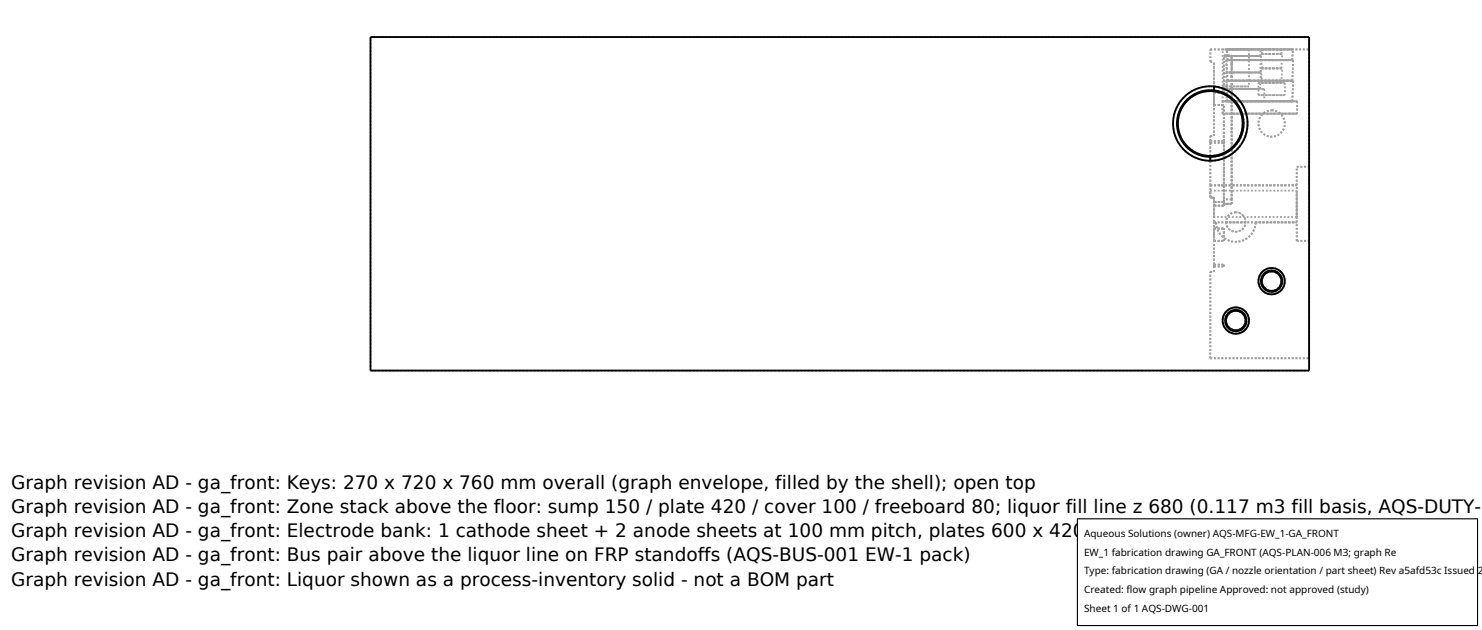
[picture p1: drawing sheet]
<svg xmlns="http://www.w3.org/2000/svg" width="212mm" height="90mm" viewBox="0 0 212 90" stroke-linecap="round" stroke-linejoin="round" font-family="sans-serif">
<g fill="none" stroke="#a0a0a0" stroke-width=".26" stroke-dasharray=".3 .3" stroke-linecap="butt">
<path d="M52.9 5.3h134.1M172.9 7.1h14.1M172.9 8.8v-1.7M172.9 8.8h.5M172.9 12.3h.5M172.9 12.3l-1.1 .1-1 .3-.8 .5-.9 .7-.6 .8-.5 .9-.3 1-.2 1 .2 1.1 .3 1 .5 .9 .6 .8 .9 .7 .8 .5 1 .3 1.1 .1M172.9 13l-.9 .1-.9 .3-.8 .4-.7 .6-.6 .7-.4 .7-.3 1-.1 .8 .1 .9 .3 .9 .4 .8 .6 .7 .7 .6 .8 .4 .9 .3 .9 .1 .8-.1 1-.3 .7-.4 .7-.6 .6-.7 .4-.8 .3-.9 .1-.9-.1-.8-.3-1-.4-.7-.6-.7-.7-.6-.7-.4-1-.3-.8-.1M172.9 19.4v3.6M172.9 19.4h.5M173.4 12.3v7.1M173.4 12.3v.7M173.4 12.9v.1"/>
<path d="M173.4 13v-.1M173.4 12.3v-3.5M173.4 19.4v-10.6M173.4 15v-1.8M173.4 15h1.4M173.4 13.2h1.4M173.4 13l-.5-.1M173.4 12.3l1 .2 .9 .4 .9 .6 .7 .7 .6 .9 .4 .9 .2 .9 .1 1-.2 1.1-.3 .9-.6 .9-.6 .7-.8 .7-1 .4-.9 .3-.9 .1M174.6 7.1h3.8M174.6 14.5h10.7M174.6 16.2v-1.7M174.6 16.2h10.7"/>
<path d="M174.6 12.3h3.8M174.6 12.3v-5.2M174.6 12.7h.6M174.6 14.5h.6M174.6 12.7v1.8M174.8 13.2v-5.3M174.8 7.9h1.1M175.1 8h.7M175.1 10.3h.7M175.2 7.1h4.8M175.2 8.6h9.5M175.2 11.5h9.5"/>
<path d="M175.2 12.7h-.6M175.2 14.5h-.6M175.2 12.7v1.8M175.2 8v-.9M175.2 8h4.8M175.2 10.3l-.1-2.3M175.2 10.3h4.8M175.2 12.7l-.1-2.4M175.2 12.7h4.8M175.2 7.1h9.4M175.3 8.6l-.1-1.5M175.3 8.6h9.3"/>
<path d="M175.3 11.5h9.3M175.3 11.5l-.1-2.9M175.3 14.5h9.3M175.3 14.5l-.1-3M175.8 8h-.7M175.8 10.3h-.7M175.9 8h-.1M175.9 8h4.2M175.9 9.2l-.1-1.2M175.9 9.2v-1.2M175.9 8v1.2M175.9 10.3h-.1"/>
<path d="M175.9 10.3h4.2M175.9 11.6l-.1-1.3M175.9 11.6v-1.3M175.9 10.3v1.3M175.9 12.7h-.7M175.9 12.7h4.7M175.9 14.5h4.7M175.9 12.7v1.8M175.9 14.5h-.7M175.9 8v-.1M175.9 10.3v-1.1M175.9 12.7v-1.1"/>
<path d="M178.4 7.1h-3.8M178.4 12.3h-3.8M178.4 7.1v5.2M179.7 11.8h3.8M179.7 13.6v-1.8M179.7 13.6h3.8M180 8h-4.8M180 10.3h-4.8M180 12.7h-4.8M180 8v-.9M180 10.3l.1-2.3M180 12.7l.1-2.4"/>
<path d="M180 7.1h-4.8M180.1 7.7h3M180.1 9.8h3M180.1 8h-4.2M180.1 10.3h-4.2M180.2 7.1h2.9M180.2 7.7v-.6M180.2 7.7h2.8M180.2 9.8h2.8M180.2 9.8l-.1-2.1M180.2 11.8h2.8M180.2 11.8l-.1-2"/>
<path d="M180.6 12.7h-4.7M180.6 14.5h-4.7M180.6 12.7v1.8M181.6 15.8l.7 .1 .7 .4 .4 .6 .1 .7-.1 .7-.4 .7-.7 .4-.6 .1-.7-.1-.6-.4-.5-.6-.2-.7 .2-.8 .4-.6 .6-.4 .7-.1M183 7.7h-2.8M183 9.8h-2.8M183 11.8h-2.8M183 7.7l.1-.6M183 9.8l.1-2.1M183 11.8l.1-2M183.1 7.1h-2.9M183.1 7.7h-3"/>
<path d="M183.1 9.8h-3M183.5 11.8h-3.8M183.5 13.6h-3.8M183.5 11.8v1.8M184.6 8.6h-9.3M184.6 11.5h-9.3M184.6 14.5h-9.3M184.6 8.6v-1.5M184.6 11.5l.1-2.9M184.6 14.5l.1-3M184.6 7.1h-9.4M184.7 8.6h-9.5"/>
<path d="M184.7 11.5h-9.5M185.3 14.5h-10.7M185.3 16.2h-10.7M185.3 14.5v1.7M172.9 28.2v-1M172.9 27.2v1M172.9 27.2h12.3M172.9 20.2h1.9M172.9 20.4h1.9M172.9 20.2v.2M172.9 22.3l-1-.1-.9-.2-.7-.5-.8-.6-.5-.7-.5-.8-.2-.8-.1-1 .1-.9 .2-.8 .5-.9 .5-.7 .8-.6 .7-.4 .9-.3 1-.1M172.9 22.4v-.1"/>
<path d="M172.9 22.3l.9-.1 .8-.3 .7-.3 .7-.6 .6-.6 .4-.8 .3-.7 .2-1-.1-.9-.1-.8-.4-.8-.5-.8-.7-.6-.7-.5-.7-.3-.9-.2M172.9 22.3v.1M172.9 22.4l.9-.1 .8-.2 .8-.4 .7-.6 .6-.6 .4-.8 .4-.8 .1-1v-.9l-.2-.8-.4-.9-.5-.8-.7-.6-.7-.5-.8-.3-.9-.2M172.9 22.3v.7M172.9 23l.9-.1 .9-.3 1-.4 .8-.7 .6-.7 .6-.9 .3-.9 .2-1.1-.1-1-.2-.9-.4-.9-.6-.9-.7-.7-.9-.6-.9-.4-1-.2M172.9 38.8h.5M172.9 26.5h12.3M172.9 28.2h.5M172.9 28.2v-1.7M172.9 26.5v-7.1M172.9 26.5v-3.5M173.4 28.2h-.5"/>
<path d="M173.4 28.8v-.6M173.4 29.4v1.6M173.4 31v-1.6M173.4 28.2v.6M173.4 38.8v-7.1M173.4 31.7h.3M173.4 28.2v3.5M173.4 31.7h11.8M173.4 28.8h1.4M173.4 29.4h1.4M173.4 29.4v-.6M173.4 34.4v-1.8"/>
<path d="M173.4 38.1v-.3M173.4 32.6h1.4M173.4 34.4h1.4M173.4 37.8h1.4M173.4 38.1h1.4M173.7 31.7l.2 1.1 .6 .9 1 .6 1 .2 1-.2 1-.6 .6-.9 .2-1.1M174.8 28.8h-1.4M174.8 28.8v-.3M174.8 29.4v-.3M174.8 29.4h-1.4M174.8 29.1v.3M174.8 28.5v.3"/>
<path d="M174.8 20.2v-5.2M174.8 20.4v-.2M174.8 29.1v-.3M174.8 29.1h1.1M174.8 28.8v-8.4M174.8 29.4v-.6M174.8 28.5v-8.1M174.8 34.4v-1.8M174.8 38.1v-.3M175.1 31.7l.1 .6 .3 .4 .5 .3 .5 .1 .5-.1 .4-.3 .4-.4 .1-.6M175.1 31.7h2.8M175.9 28.5h-1.1"/>
<path d="M175.9 29.1v-.6M175.9 29.1h-1.1M175.9 28.5v.6M175.9 29.1v-21.2M175.9 28.5v-14M176.5 30.3l-.6 .1-.4 .3-.3 .5-.1 .5 .1 .5 .3 .5 .4 .3 .6 .1 .6-.1 .4-.3 .3-.5 .1-.5-.1-.5-.3-.5-.4-.3-.6-.1M176.5 30.3l-.5 .1-.5 .3-.3 .5-.1 .5M177.9 31.7l-.1-.5-.3-.5-.4-.3-.6-.1M179.3 31.7h5.9M179.3 31.7l-.2 1.1-.6 .9-1 .6-1 .2-1-.2-1-.6-.6-.9-.2-1.1M181.6 38.3l.8 .1 .6 .4 .4 .6 .1 .7-.1 .7-.4 .7-.7 .4-.7 .1-.7-.1-.6-.4-.4-.6-.2-.7 .2-.7 .4-.7 .6-.4 .7-.1M181.6 38.3l-.7 .1-.6 .4-.4 .6-.2 .7 .2 .7 .4 .7 .6 .4 .7 .1 .7-.1 .7-.4 .4-.6 .1-.7-.1-.7-.4-.7-.6-.4-.8-.1"/>
<path d="M181.6 38.8l-.5 .1-.5 .3-.3 .4-.1 .5 .1 .5 .3 .5 .4 .3 .6 .1h.5l.4-.3 .4-.5 .1-.5-.1-.6-.3-.4-.5-.3-.5-.1M181.6 38.6l-.6 .2-.5 .3-.3 .5-.1 .6 .1 .6 .4 .5 .5 .3 .5 .1 .6-.2 .5-.3 .3-.5 .1-.6-.1-.6-.3-.5-.5-.3-.6-.1M185.2 27.2v3.8M185.2 31v-3.8M185.2 34.4v-2.7M185.2 31.7v-5.2M185.2 26.5v-2.7M185.2 34.4h1.8M185.2 23.8h1.8M185.2 31h-11.8M187 23.8v-16.7M52.9 52.9v-47.6"/>
<path d="M52.9 52.9h134.1M172.9 51.2h14.1M172.9 51.2v-12.4M176.5 43.9l.7 .1 .6 .5 .4 .5 .2 .7-.2 .8-.4 .6-.6 .4-.6 .2-.7-.1-.7-.4-.4-.7-.2-.7 .2-.8 .4-.5 .6-.5 .7-.1M176.5 43.9l-.7 .1-.6 .5-.4 .5-.2 .8 .2 .7 .4 .7 .7 .4 .7 .1 .6-.2 .6-.4 .4-.6 .2-.8-.2-.7-.4-.5-.6-.5-.7-.1M176.5 44.4l-.6 .1-.4 .3-.3 .4-.1 .6 .1 .5 .3 .4 .4 .3 .6 .2 .6-.2 .4-.3 .3-.4 .1-.5-.1-.6-.3-.4-.4-.3-.6-.1M176.5 44.3l-.6 .1-.5 .3-.3 .5-.1 .6 .1 .6 .4 .5 .5 .3 .5 .1 .6-.1 .5-.4 .3-.4 .1-.7-.1-.5-.3-.5-.5-.3-.6-.1M187 52.9v-47.6M187 51.2v-16.8"/>
</g>
<g fill="none" stroke="#000" stroke-width=".26">
<path d="M52.9 5.3h134.1v47.6h-134.1zM173.4 12.3v.6M172.9 22.4v.6"/>
<circle cx="172.9" cy="17.6" r="4.6"/>
<circle cx="172.9" cy="17.6" r="4.8"/>
<circle cx="172.9" cy="17.6" r="5.3"/>
<circle cx="176.5" cy="45.8" r="1.88"/>
<circle cx="176.5" cy="45.8" r="1.52"/>
<circle cx="176.5" cy="45.8" r="1.39"/>
<circle cx="181.6" cy="40.1" r="1.52"/>
<circle cx="181.6" cy="40.1" r="1.88"/>
<circle cx="181.6" cy="40.1" r="1.39"/>
</g>
<path d="M153.9 74.1h57.1v15.2h-57.1z" fill="#fff" stroke="#000" stroke-width=".16"/>
<g font-size="2.6">
<text x="1.6" y="69.8">Graph revision AD - ga_front: Keys: 270 x 720 x 760 mm overall (graph envelope, filled by the shell); open top</text>
<text x="1.6" y="73.3">Graph revision AD - ga_front: Zone stack above the floor: sump 150 / plate 420 / cover 100 / freeboard 80; liquor fill line z 680 (0.117 m3 fill basis, AQS-DUTY-</text>
<text x="1.6" y="76.7">Graph revision AD - ga_front: Electrode bank: 1 cathode sheet + 2 anode sheets at 100 mm pitch, plates 600 x 420 immersed</text>
<text x="1.6" y="80.2">Graph revision AD - ga_front: Bus pair above the liquor line on FRP standoffs (AQS-BUS-001 EW-1 pack)</text>
<text x="1.6" y="83.6">Graph revision AD - ga_front: Liquor shown as a process-inventory solid - not a BOM part</text>
</g>
<g font-size="1.4">
<text x="154.8" y="76.6">Aqueous Solutions (owner) AQS-MFG-EW_1-GA_FRONT</text>
<text x="154.8" y="79.3">EW_1 fabrication drawing GA_FRONT (AQS-PLAN-006 M3; graph Re</text>
<text x="154.8" y="82">Type: fabrication drawing (GA / nozzle orientation / part sheet) Rev a5afd53c Issued 2</text>
<text x="154.8" y="84.7">Created: flow graph pipeline Approved: not approved (study)</text>
<text x="154.8" y="87.4">Sheet 1 of 1 AQS-DWG-001</text>
</g>
</svg>
